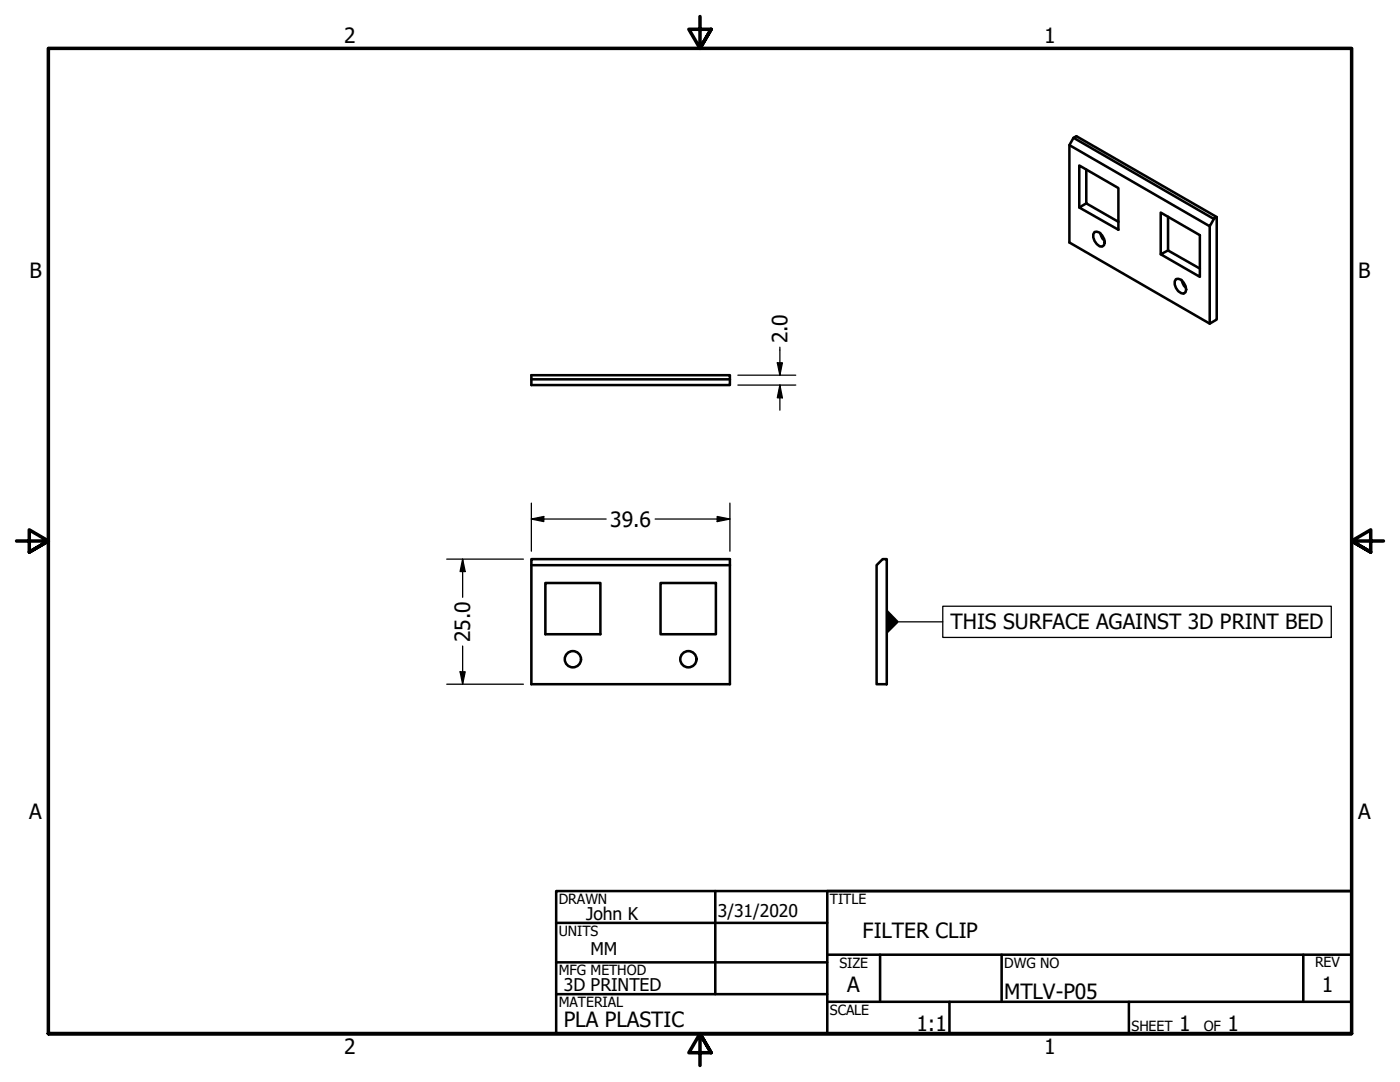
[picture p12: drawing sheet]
<svg xmlns="http://www.w3.org/2000/svg" width="279mm" height="216mm" viewBox="0 0 279 216" stroke-linecap="round" stroke-linejoin="round" font-family="sans-serif">
<!-- layer: Visible (ANSI) -->
<g fill="none" stroke="#000" stroke-width=".51">
<path d="M213.4 29l28 16.1 .9-1.4M214.2 27.5l28.1 16.2 .5-.4-28-16.1-.6 .3-.8 1.5v19.4l28 16.2M216.8 33.8v6.8l6.4 3.7M216.8 40.6l-1.4 .8 7.8 4.4v-8.3l-7.8-4.5v8.4M218.4 46.3l.5-.1a2.21 2.21 0 0 1 1.4 2.7l-.3 .3a2.06 2.06 0 0 1-1.6-2.9zM219.6 46.5l.4 1.1 .4 .4M233.1 43.2v6.8l6.4 3.6M233.1 50l-1.5 .7 7.9 4.5v-8.3l-7.9-4.5v8.3M234.7 55.7l.4-.1a2.21 2.21 0 0 1 1.5 2.7l-.4 .3a2.06 2.06 0 0 1-1.5-2.9zM235.8 55.9l.5 1.1 .4 .4M242.8 43.3v20.5l-1.4 .8v-19.5M106 75.7h39.7v-.8h-39.7v1.9h39.7v-1.1"/>
<path d="M106 112.8h39.7v-1.2h-39.7v24.9h39.7v-23.7M108.8 116.3h11v10.3h-11zM131.8 116.3h11.1v10.3h-11.1zM174.9 112.8l1.2-1.2h.9v24.9h-2.1z"/>
<circle cx="114.3" cy="131.5" r="1.62"/>
<circle cx="137.4" cy="131.5" r="1.62"/>
</g>
<!-- layer: Border (ANSI) -->
<path d="M139.7 3.3v6.4l-2.2-3.9h4.4l-2.2 3.9 2.2-3.9M3.3 107.9h6.4l-3.9-2.2v4.5l3.9-2.3-3.9 2.3M276.1 107.9h-6.4l3.9-2.2v4.5l-3.9-2.3 3.9 2.3M9.7 206.2v-196.5h260v196.5h-260h260M141.9 210.1l-2.2-3.9 2.2 3.9h-4.4l2.2-3.9v6.4" fill="none" stroke="#000" stroke-width=".7"/>
<!-- layer: Title (ANSI) -->
<g fill="none" stroke="#000" stroke-width=".51">
<path d="M111 177.8h158.7v28.4h-158.7zM142.7 177.8v20.6M269.7 177.8h-104.6v28.4M111 184.1h54.1M111 192h54.1M111 198.4h54.1M165.1 190.5h104.6M165.1 199.9h104.6M175.6 190.5v9.4M189.5 199.9v6.3M199.9 190.5v9.4M225.3 199.9v6.3"/>
<path d="M260.1 190.5v9.4"/>
</g>
<!-- layer: Symbol (ANSI) -->
<path d="M177 121.5l2.5 2.6-2.5 2.5z" fill-rule="evenodd" fill="#000"/>
<path d="M179.5 124.1h8.7M188.2 121h77.5v6.2h-77.5z" fill="none" stroke="#000" stroke-width=".25"/>
<!-- layer: Dimension (ANSI) -->
<g fill="none" stroke="#000" stroke-width=".25">
<path d="M147.3 74.9h11.5M147.3 76.8h11.5M155.1 72.4h1l-.5 2.5zM155.6 76.8l.5 2.6h-1zM155.6 69.3v5.6M155.6 76.8v5.1M89.2 111.6h15.3M92.3 111.6l.5 2.4h-1zM92.3 111.6v7.6M106 103.6l2.5-.5v1zM106 103.6h15M106 100.4v9.6"/>
<path d="M130.7 103.6h15M143.1 103.1l2.6 .5-2.6 .5zM145.7 100.4v9.6M89.2 136.5h15.3M91.8 134h1l-.5 2.5zM92.3 128.9v7.6"/>
</g>
<g fill="#000">
<path d="M155.1 72.4h1l-.5 2.5z" fill-rule="evenodd"/>
<path d="M155.6 76.8l.5 2.6h-1z" fill-rule="evenodd"/>
<path d="M92.3 111.6l.5 2.4h-1z" fill-rule="evenodd"/>
<path d="M106 103.6l2.5-.5v1z" fill-rule="evenodd"/>
<path d="M143.1 103.1l2.6 .5-2.6 .5z" fill-rule="evenodd"/>
<path d="M91.8 134h1l-.5 2.5z" fill-rule="evenodd"/>
</g>
<g font-size="4.2">
<text x="68.7" y="8.6">2</text>
<text x="208.4" y="8.6">1</text>
<text x="5.9" y="55.5">B</text>
<text x="271.1" y="55.5">B</text>
<text x="157.2" y="68.5" transform="rotate(-90 157.2 68.5)">2.0</text>
<text x="121.8" y="105.1">39.6</text>
<text x="189.7" y="125.6">THIS SURFACE AGAINST 3D PRINT BED</text>
<text x="93.9" y="128.1" transform="rotate(-90 93.9 128.1)">25.0</text>
<text x="5.8" y="163.4">A</text>
<text x="271" y="163.4">A</text>
<text x="172.1" y="187.2">FILTER CLIP</text>
<text x="169.1" y="198">A</text>
<text x="263.8" y="198">1</text>
<text x="200.4" y="199.3">MTLV-P05</text>
<text x="112.5" y="204.9">PLA PLASTIC</text>
<text x="182.9" y="205.7">1:1</text>
<text x="235.3" y="205.7">1</text>
<text x="245" y="205.7">1</text>
<text x="68.7" y="210.3">2</text>
<text x="208.4" y="210.3">1</text>
</g>
<g font-size="3.5">
<text x="117" y="183.6">John K</text>
<text x="143.3" y="183.1">3/31/2020</text>
<text x="117.9" y="190.6">MM</text>
<text x="112.5" y="197.7">3D PRINTED</text>
</g>
<g font-size="2.8">
<text x="111.5" y="180.3">DRAWN</text>
<text x="165.6" y="180.3">TITLE</text>
<text x="111.5" y="186.8">UNITS</text>
<text x="111.5" y="194.6">MFG METHOD</text>
<text x="167.5" y="193.1">SIZE</text>
<text x="200.4" y="193.1">DWG NO</text>
<text x="262.4" y="193">REV</text>
<text x="111.5" y="200.9">MATERIAL</text>
<text x="165.6" y="202.5">SCALE</text>
<text x="225.8" y="205.7">SHEET</text>
<text x="240.2" y="205.7">OF</text>
</g>
</svg>
